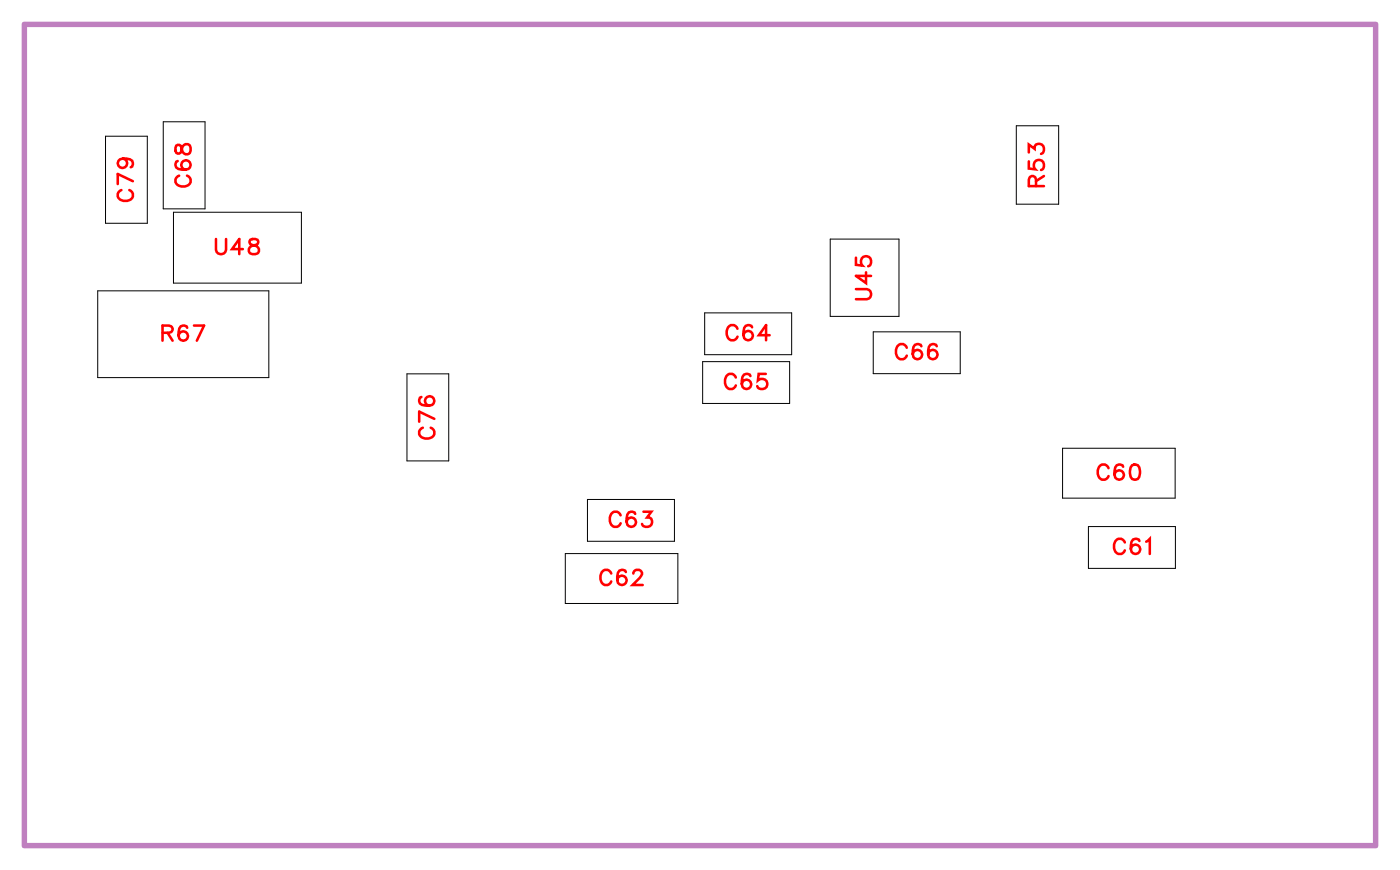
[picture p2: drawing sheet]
<svg xmlns="http://www.w3.org/2000/svg" width="66mm" height="41mm" viewBox="0 0 66 41" stroke-linecap="round" stroke-linejoin="round" font-family="sans-serif">
<path d="M1.1 1.1h63.4v38.5h-63.4z" fill="none" stroke="#bf80bf" stroke-width=".25"/>
<g fill="none" stroke="#000" stroke-width=".05">
<path d="M4.6 13.6h8v4.1h-8zM4.9 6.4h2v4.1h-2zM7.7 5.7h1.9v4.1h-1.9zM8.1 9.9h6v3.4h-6zM19.1 17.5h1.9v4.1h-1.9zM33 16.9h4v2h-4zM33 14.7h4.1v1.9h-4.1zM38.9 11.2h3.3v3.6h-3.3zM41 15.5h4v2h-4zM47.7 5.9h2v3.7h-2zM26.5 25.9h5.3v2.4h-5.3zM27.6 23.4h4v2h-4z"/>
<path d="M49.8 21h5.3v2.3h-5.3zM51 24.7h4.1v1.9h-4.1z"/>
</g>
<g fill="none" stroke="#f00" stroke-width=".12">
<path d="M5.7 8.9a.26 .26 0 0 0-.2 .3 .26 .26 0 0 0 .3 .2h.2a.26 .26 0 0 0 .2-.2 .26 .26 0 0 0-.1-.3M5.8 7.4a.22 .22 0 0 1 .2 .3 .22 .22 0 0 1-.4 .1 .22 .22 0 0 1 0-.3l.2-.1a.34 .34 0 0 1 .4 .3l-.1 .1M6.2 8.5l-.7-.3v.4M7.6 15.6h.4l.1-.2-.2-.1h-.3v.7M7.9 15.6l.2 .4M8.3 6.8v.4h.1l.3-.4a.24 .24 0 0 1 .2 .2 .24 .24 0 0 1-.2 .2l-.1-.1-.1-.3zM8.3 7.5v.1a.35 .35 0 0 0 .2 .4 .35 .35 0 0 0 .4-.3 .22 .22 0 0 0-.2-.2 .22 .22 0 0 0-.2 .2 .22 .22 0 0 0 .2 .2M8.4 8.2a.26 .26 0 0 0-.2 .3 .26 .26 0 0 0 .3 .2h.2a.26 .26 0 0 0 .2-.2 .26 .26 0 0 0-.1-.3M8.8 15.4l-.1-.1a.35 .35 0 0 0-.4 .2 .35 .35 0 0 0 .3 .5 .22 .22 0 0 0 .2-.2 .22 .22 0 0 0-.2-.3 .22 .22 0 0 0-.2 .2M9.1 15.3h.5l-.4 .7M10.1 11.2v.5l.2 .2 .3-.1v-.6M11.4 11.7h-.5l.3-.5v.7"/>
<path d="M11.7 11.2v.2l.3 .1 .1 .2a.24 .24 0 0 1-.2 .2 .24 .24 0 0 1-.2-.2l.4-.3v-.2zM19.8 18.6h-.1a.35 .35 0 0 0 .2 .5 .35 .35 0 0 0 .5-.3 .22 .22 0 0 0-.2-.2 .22 .22 0 0 0-.3 .2 .22 .22 0 0 0 .2 .2M20.4 19.6l-.7-.3v.5M34.5 17.7a.26 .26 0 0 0-.3-.2 .26 .26 0 0 0-.2 .3v.2a.26 .26 0 0 0 .2 .2 .26 .26 0 0 0 .3-.1M34.6 15.4a.26 .26 0 0 0-.3-.2 .26 .26 0 0 0-.2 .3v.2a.26 .26 0 0 0 .2 .2 .26 .26 0 0 0 .3-.1M35.2 17.6a.35 .35 0 0 0-.5 .2 .35 .35 0 0 0 .3 .4 .22 .22 0 0 0 .2-.2 .22 .22 0 0 0-.2-.2 .22 .22 0 0 0-.2 .2M35.3 15.3h-.1a.35 .35 0 0 0-.4 .2 .35 .35 0 0 0 .3 .4 .22 .22 0 0 0 .2-.2 .22 .22 0 0 0-.2-.2 .22 .22 0 0 0-.2 .2M35.9 17.5h-.3l-.1 .3a.25 .25 0 0 1 .4 0 .25 .25 0 0 1 0 .4 .25 .25 0 0 1-.4-.1M36.1 15.7h-.5l.3-.5v.7M40.1 13.5h.6l.2 .3-.1 .2h-.7M40.1 12.1v.3h.3a.25 .25 0 0 1 0-.3 .25 .25 0 0 1 .4 0 .25 .25 0 0 1-.1 .4M40.6 12.8v.5l-.5-.4h.8"/>
<path d="M42.5 16.3a.26 .26 0 0 0-.3-.2 .26 .26 0 0 0-.2 .3v.2a.26 .26 0 0 0 .2 .2 .26 .26 0 0 0 .3-.1M43.2 16.2a.35 .35 0 0 0-.4 .2 .35 .35 0 0 0 .2 .4 .22 .22 0 0 0 .2-.2 .22 .22 0 0 0-.2-.2 .22 .22 0 0 0-.2 .2M43.9 16.2a.35 .35 0 0 0-.4 .2 .35 .35 0 0 0 .2 .4 .22 .22 0 0 0 .3-.2 .22 .22 0 0 0-.2-.2 .22 .22 0 0 0-.3 .2M48.3 7.6v.3h.3a.25 .25 0 0 1-.1-.3 .25 .25 0 0 1 .4 0 .25 .25 0 0 1-.1 .4M48.3 7.1v-.3l.2 .2a.24 .24 0 0 1 .4-.2 .24 .24 0 0 1-.1 .4M48.6 8.7v-.4l-.2-.1-.1 .2v.3h.7M49 8.2l-.4 .3M19.8 20a.26 .26 0 0 0-.1 .3 .26 .26 0 0 0 .2 .2h.2a.26 .26 0 0 0 .3-.2 .26 .26 0 0 0-.2-.3M28.7 26.9a.26 .26 0 0 0-.3-.2 .26 .26 0 0 0-.2 .3v.1a.26 .26 0 0 0 .2 .3 .26 .26 0 0 0 .3-.2M29.1 24.1a.26 .26 0 0 0-.3-.1 .26 .26 0 0 0-.2 .2v.2a.26 .26 0 0 0 .2 .3 .26 .26 0 0 0 .3-.2M29.4 26.8l-.1-.1a.35 .35 0 0 0-.4 .3 .35 .35 0 0 0 .3 .4 .22 .22 0 0 0 .2-.2 .22 .22 0 0 0-.2-.2 .22 .22 0 0 0-.3 .2M29.7 26.9l.1-.2h.2l.1 .1-.1 .3-.3 .3h.4"/>
<path d="M29.8 24.1v-.1a.35 .35 0 0 0-.5 .3 .35 .35 0 0 0 .3 .4 .22 .22 0 0 0 .2-.2 .22 .22 0 0 0-.2-.3 .22 .22 0 0 0-.2 .3M30.2 24h.3l-.2 .2a.24 .24 0 0 1 .2 .4 .24 .24 0 0 1-.4 0M52 21.9a.26 .26 0 0 0-.3-.1 .26 .26 0 0 0-.2 .2v.2a.26 .26 0 0 0 .2 .3 .26 .26 0 0 0 .3-.2M52.7 21.9l-.1-.1a.35 .35 0 0 0-.4 .3 .35 .35 0 0 0 .3 .4 .22 .22 0 0 0 .2-.2 .22 .22 0 0 0-.2-.3 .22 .22 0 0 0-.2 .2M52.8 25.4a.26 .26 0 0 0-.3-.2 .26 .26 0 0 0-.3 .3v.2a.26 .26 0 0 0 .3 .3 .26 .26 0 0 0 .3-.2M53.1 21.8h.1a.37 .37 0 0 1 .3 .3 .37 .37 0 0 1-.3 .4 .45 .45 0 0 1-.1-.7zM53.4 25.3a.35 .35 0 0 0-.4 .2 .35 .35 0 0 0 .2 .5 .22 .22 0 0 0 .3-.2 .22 .22 0 0 0-.2-.3 .22 .22 0 0 0-.3 .2M53.8 25.4l.1-.2v.8"/>
</g>
<g font-size="1.2" fill="#fff">
<text x="6.5" y="9.5" transform="rotate(-90 6.5 9.5)">C79</text>
<text x="9.2" y="8.8" transform="rotate(-90 9.2 8.8)">C68</text>
<text x="49.3" y="8.8" transform="rotate(-90 49.3 8.8)">R53</text>
<text x="7.6" y="16.3">R67</text>
<text x="10.1" y="12.2">U48</text>
<text x="34" y="16.2">C64</text>
<text x="41.1" y="14.1" transform="rotate(-90 41.1 14.1)">U45</text>
<text x="42" y="17.1">C66</text>
<text x="20.7" y="20.6" transform="rotate(-90 20.7 20.6)">C76</text>
<text x="33.9" y="18.5">C65</text>
<text x="51.4" y="22.8">C60</text>
<text x="28.1" y="27.7">C62</text>
<text x="28.5" y="25">C63</text>
<text x="52.2" y="26.3">C61</text>
</g>
</svg>
